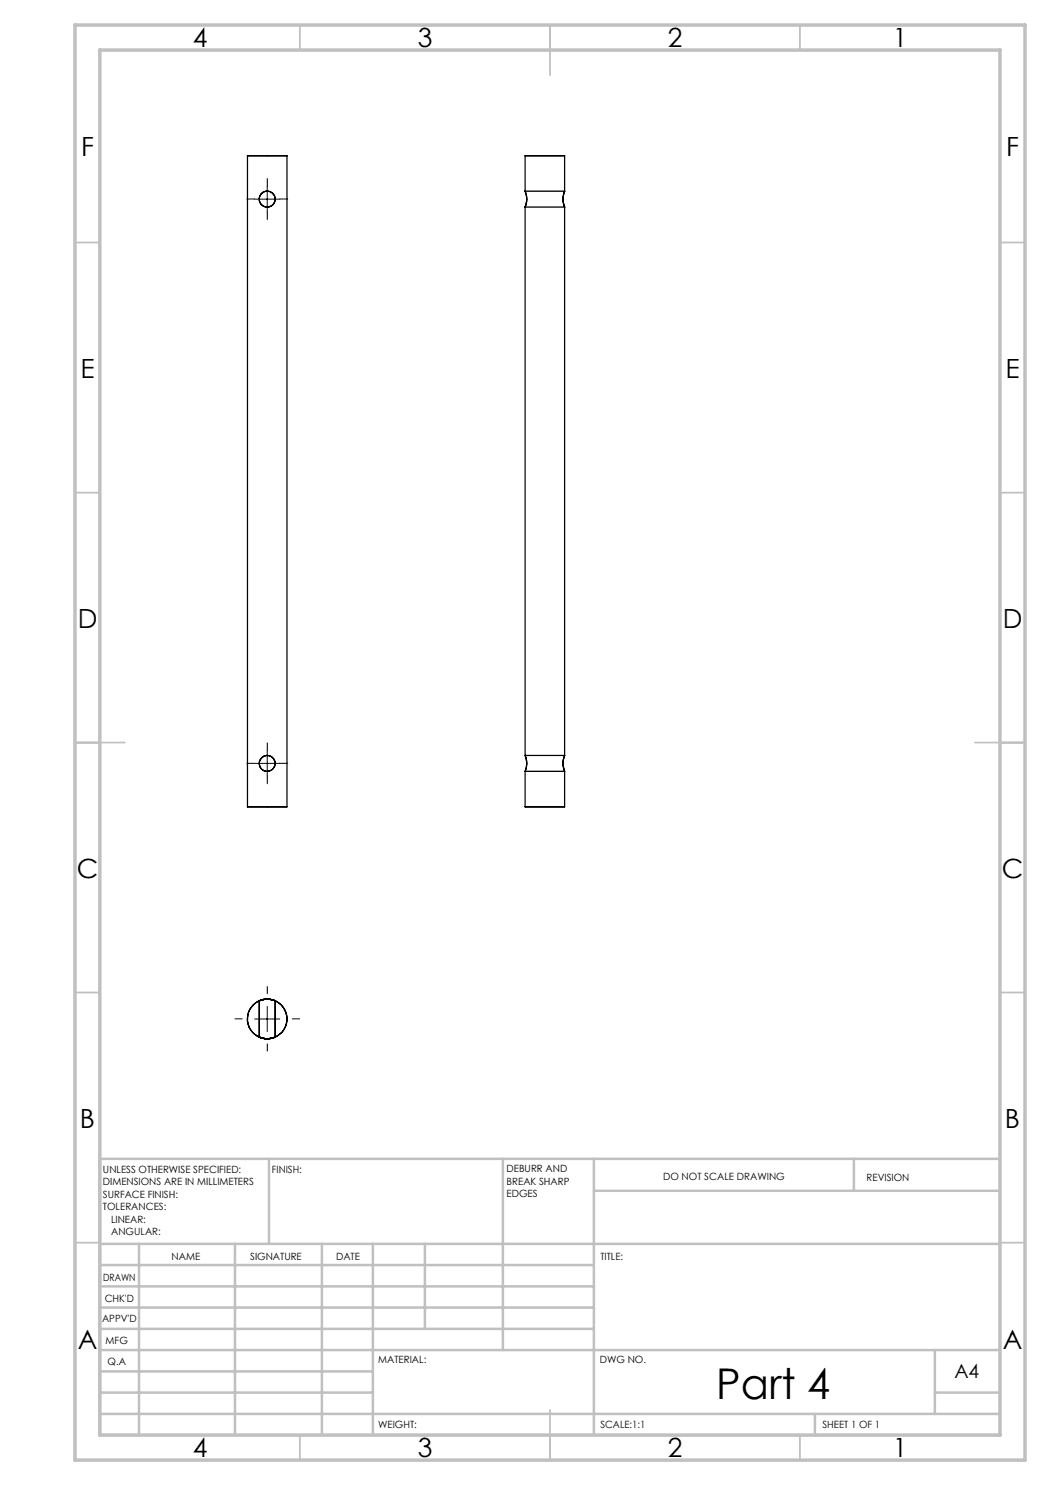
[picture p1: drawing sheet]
<svg xmlns="http://www.w3.org/2000/svg" width="210mm" height="297mm" viewBox="0 0 210 297" stroke-linecap="round" stroke-linejoin="round" font-family="sans-serif">
<path d="M51 39.8h-1.6M53.5 37.3v-1.6M56 39.8h1.5M53.5 42.3v1.6M51 152.7h-1.6M53.5 150.2v-1.6M53.5 155.2v1.6M56 152.7h1.5M53.5 198.8v-1.5M48.5 203.8h-1.5M53.5 208.8v1.4M58.5 203.8h1.4" fill="none" stroke="#000" stroke-width=".2" stroke-dasharray="15.2 1.3 1.3 1.3"/>
<path d="M50.9 39.8h5.1M53.4 37.3v5M50.9 152.7h5.1M53.4 150.2v5M50.9 203.8h5.1M53.4 201.3v5" fill="none" stroke="#000" stroke-width=".2"/>
<g fill="none" stroke="#c0c0c0" stroke-width=".35">
<path d="M60 5v5M110 5v10M160 5v5M15 48.5h5M200 48.5h5M15 98.5h5M200 98.5h5M15 148.5h10M195 148.5h10M15 198.5h5M200 198.5h5M15 248.5h5"/>
<path d="M200 248.5h5M60 287v5M110 282v10M160 287v5"/>
</g>
<g fill="none" stroke="#c0c0c0" stroke-width=".5">
<path d="M53.8 231.8v17M100.6 231.8v38.2M118.8 231.8v55.2M118.8 238.2h81.2M170.8 231.8v6.4M200 231.8h-180v55.2M20 248.8h180M20 257.3h98.8M20 253h98.8M27.8 248.8v38.2M47 248.8v38.2M64.4 248.8v38.2"/>
<path d="M74.6 248.8v38.2M85 248.8v17M20 265.8h98.8M20 261.5h98.8M20 278.5h54.6M20 274.3h54.6M20 270h180M187 278.5h13M187 270v12.8M20 282.8h180M163 282.8v4.2"/>
</g>
<path d="M15 5h190v287h-190zM20 10h180v277h-180z" fill="none" stroke="#c0c0c0" stroke-width=".7"/>
<g fill="none" stroke="#000" stroke-width=".25">
<path d="M49.5 31.1h7.9zM49.5 31.1v130.3M57.4 31.1v130.3M105 38.2l.3 .9a3.9 3.9 0 0 1-.3 2.3l.1-.1a4.1 4.1 0 0 0-.1-3.1zM105 31.1h7.9zM105 31.1v7.1h7.9M112.9 38.2v.1a4 4 0 0 0 0 3.1v-.1a4 4 0 0 1 0-3.1zM112.9 31.1v7.1M105 41.4h7.9v109.7h-7.9zM105 151.1a4 4 0 0 1 0 3.2 4.1 4.1 0 0 0 0-3.2zM112.9 151.1a4 4 0 0 0 0 3.2 4.1 4.1 0 0 1 0-3.2zM49.5 161.4h7.9z"/>
<path d="M105 161.4h7.9zM105 161.4v-7.1h7.9v7.1M51.9 207.4a4 4 0 0 0 3.1 0l-1.2 .3h-1.2zM51.9 200.2a4.1 4.1 0 0 1 3.1 0 4.1 4.1 0 0 0-3.1 0zM51.9 207.4a4.1 4.1 0 0 0 3.1 0 4.1 4.1 0 0 1-3.1 0zM51.9 200.2v7.2M51.9 200.1a4.2 4.2 0 0 1 3.1 .1l-.1-.1a4.3 4.3 0 0 0-3 0zM55 200.2v7.2"/>
<circle cx="53.4" cy="39.8" r="1.58"/>
<circle cx="53.4" cy="39.8" r="1.59"/>
<circle cx="53.4" cy="152.7" r="1.59"/>
<circle cx="53.4" cy="152.7" r="1.6"/>
<circle cx="53.4" cy="203.8" r="4"/>
</g>
<text font-size="8.5" x="143.2" y="279.7">Part 4</text>
<g font-size="5.3">
<text x="38.5" y="9.5">4</text>
<text x="83.5" y="9.5">3</text>
<text x="133.6" y="9.5">2</text>
<text x="178.6" y="9.5">1</text>
<text x="16.2" y="31.3">F</text>
<text x="201.2" y="31.3">F</text>
<text x="16.1" y="75.5">E</text>
<text x="201.1" y="75.5">E</text>
<text x="15.5" y="125.5">D</text>
<text x="200.5" y="125.5">D</text>
<text x="15.4" y="175.5">C</text>
<text x="200.4" y="175.5">C</text>
<text x="16" y="225.5">B</text>
<text x="201" y="225.5">B</text>
<text x="15.5" y="269.8">A</text>
<text x="200.5" y="269.8">A</text>
<text x="38.5" y="291.5">4</text>
<text x="83.5" y="291.5">3</text>
<text x="133.6" y="291.5">2</text>
<text x="178.6" y="291.5">1</text>
</g>
<text font-size="3.9" x="190.9" y="275.5">A4</text>
<g font-size="2">
<text x="20.6" y="234.6">UNLESS OTHERWISE SPECIFIED:</text>
<text x="20.6" y="237.1">DIMENSIONS ARE IN MILLIMETERS</text>
<text x="20.6" y="239.6">SURFACE FINISH:</text>
<text x="54.4" y="234.6">FINISH:</text>
<text x="101.3" y="234.5">DEBURR AND</text>
<text x="101.3" y="237">BREAK SHARP</text>
<text x="101.3" y="239.5">EDGES</text>
<text x="132.6" y="236">DO NOT SCALE DRAWING</text>
<text x="173.3" y="236.2">REVISION</text>
<text x="20.6" y="242.1">TOLERANCES:</text>
<text x="22.2" y="244.6">LINEAR:</text>
<text x="22.2" y="247.1">ANGULAR:</text>
<text x="34.3" y="252">NAME</text>
<text x="50" y="251.9">SIGNATURE</text>
<text x="67.2" y="251.9">DATE</text>
<text x="120.1" y="251.9">TITLE:</text>
<text x="20.6" y="256.1">DRAWN</text>
<text x="20.9" y="260.3">CHK'D</text>
<text x="20.4" y="264.4">APPV'D</text>
<text x="21.1" y="268.8">MFG</text>
<text x="21.5" y="273">Q.A</text>
<text x="75.6" y="272.5">MATERIAL:</text>
<text x="120" y="272.5">DWG NO.</text>
<text x="75.6" y="285.5">WEIGHT:</text>
<text x="120.1" y="285.6">SCALE:1:1</text>
<text x="164.5" y="285.6">SHEET 1 OF 1</text>
</g>
</svg>
